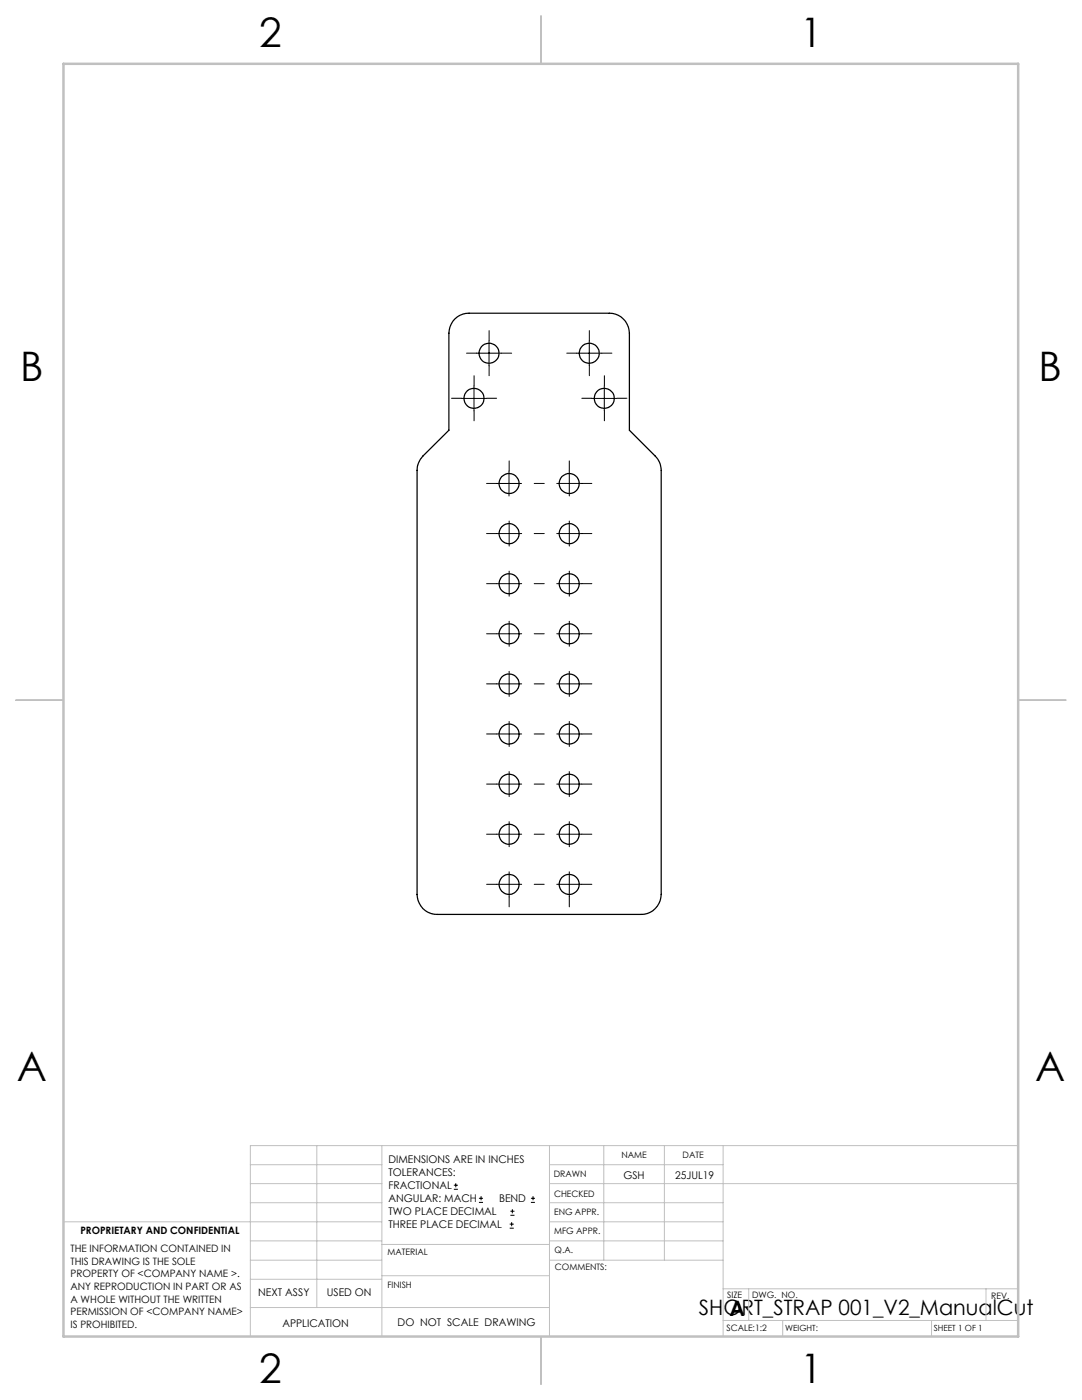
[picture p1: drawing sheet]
<svg xmlns="http://www.w3.org/2000/svg" width="216mm" height="279mm" viewBox="0 0 216 279" stroke-linecap="round" stroke-linejoin="round" font-family="sans-serif">
<g fill="none" stroke="#000" stroke-width=".2">
<path d="M92.1 79.5h5M94.6 77v5M95.1 70.5h5M97.6 68v5M115.1 70.5h5M117.6 68v5M118.1 79.5h5M120.6 77v5M99.1 96.5h5M101.6 94v5M90.6 237.3h.8M90.6 236.5h.8"/>
<path d="M90.9 236.1v.9M95.6 240h.8M95.6 239.1h.8M96 238.7v.8M105.9 240h.9M105.9 239.1h.9M106.4 238.7v.8M101.7 245.1h.8M101.7 244.3h.8M101.8 242.5h.9M101.8 241.7h.9M102.1 243.9v.8"/>
<path d="M102.2 241.3v.8"/>
</g>
<g fill="none" stroke="#000" stroke-width=".2" stroke-dasharray="15.2 1.3 1.3 1.3">
<path d="M92.1 79.5h-2M94.6 77v-2M95.1 70.5h-2M97.1 79.5h2M97.6 68v-2M97.6 73v2M100.1 70.5h2M115.1 70.5h-2M117.6 68v-2M117.6 73v2M118.1 79.5h-2M120.1 70.5h2"/>
<path d="M120.6 77v-2M123.1 79.5h2M94.6 82v2M99.1 96.5h-2M101.6 94v-2M106.6 96.5h2M113.6 96.5v-2.5M113.6 96.5h-2.5M113.6 96.5v2.5M113.6 96.5h2.5M113.6 94v-2M116.1 96.5h2"/>
<path d="M120.6 82v2M99.1 106.5h-2M99.1 116.5h-2M101.6 106.5v-2.5M101.6 106.5h-2.5M101.6 106.5v2.5M101.6 106.5h2.5M101.6 116.5v-2.5M101.6 116.5h-2.5M101.6 116.5v2.5M101.6 116.5h2.5M106.6 106.5h2"/>
<path d="M106.6 116.5h2M113.6 106.5v-2.5M113.6 106.5h-2.5M113.6 106.5v2.5M113.6 106.5h2.5M113.6 116.5v-2.5M113.6 116.5h-2.5M113.6 116.5v2.5M113.6 116.5h2.5M116.1 106.5h2M116.1 116.5h2M99.1 126.5h-2"/>
<path d="M99.1 136.5h-2M101.6 126.5v-2.5M101.6 126.5h-2.5M101.6 126.5v2.5M101.6 126.5h2.5M101.6 136.5v-2.5M101.6 136.5h-2.5M101.6 136.5v2.5M101.6 136.5h2.5M106.6 126.5h2M106.6 136.5h2M113.6 126.5v-2.5"/>
<path d="M113.6 126.5h-2.5M113.6 126.5v2.5M113.6 126.5h2.5M113.6 136.5v-2.5M113.6 136.5h-2.5M113.6 136.5v2.5M113.6 136.5h2.5M116.1 126.5h2M116.1 136.5h2M99.1 146.5h-2M99.1 156.5h-2M101.6 146.5v-2.5"/>
<path d="M101.6 146.5h-2.5M101.6 146.5v2.5M101.6 146.5h2.5M101.6 156.5v-2.5M101.6 156.5h-2.5M101.6 156.5v2.5M101.6 156.5h2.5M106.6 146.5h2M106.6 156.5h2M113.6 146.5v-2.5M113.6 146.5h-2.5M113.6 146.5v2.5"/>
<path d="M113.6 146.5h2.5M113.6 156.5v-2.5M113.6 156.5h-2.5M113.6 156.5v2.5M113.6 156.5h2.5M116.1 146.5h2M116.1 156.5h2M99.1 166.5h-2M99.1 176.5h-2M101.6 166.5v-2.5M101.6 166.5h-2.5M101.6 166.5v2.5"/>
<path d="M101.6 166.5h2.5M101.6 176.5v-2.5M101.6 176.5h-2.5M101.6 176.5v2.5M101.6 176.5h2.5M101.6 179v2M106.6 166.5h2M106.6 176.5h2M113.6 166.5v-2.5M113.6 166.5h-2.5M113.6 166.5v2.5M113.6 166.5h2.5"/>
<path d="M113.6 176.5v-2.5M113.6 176.5h-2.5M113.6 176.5v2.5M113.6 176.5h2.5M113.6 179v2M116.1 166.5h2M116.1 176.5h2"/>
</g>
<g fill="none" stroke="#c0c0c0" stroke-width=".2">
<path d="M50 232.4h26.2M50 236.2h26.2M63.2 228.6v32.3M76.2 228.6v38.1M109.6 228.6v38.1M109.6 232.4h34.7M109.6 236.2h93.6M120.5 228.6v22.9M132.6 228.6v22.9M144.3 228.6v38.1M203.2 228.6h-153.2v38.1M12.7 243.8h63.5"/>
<path d="M50 251.5h26.2M50 240h26.2M50 247.7h26.2M50 255.3h26.2M76.2 254.6h33.4M76.2 248.4h33.4M109.6 251.5h34.7M109.6 243.8h34.7M109.6 240h34.7M109.6 247.7h34.7M144.3 257.2h58.9M149.4 257.2v6.3"/>
<path d="M196.7 257.2v6.3M50 260.9h59.6M144.3 263.5h58.9M156.2 263.5v3.2M185.9 263.5v3.2"/>
</g>
<path d="M108 3.2v9.5M3.1 139.7h9.6M203.2 139.7h9.5M108 266.7v9.6" fill="none" stroke="#c0c0c0" stroke-width=".25"/>
<path d="M12.7 12.7h190.5v254h-190.5z" fill="none" stroke="#c0c0c0" stroke-width=".5"/>
<g fill="none" stroke="#000" stroke-width=".25">
<path d="M90.7 63.7a4 4 0 0 1 2.9-1.2h28a4 4 0 0 1 4 4v19.4l5.1 5.1a4.1 4.1 0 0 1 1.2 2.9v84.6a4 4 0 0 1-4 4h-40.7a4 4 0 0 1-4-4v-84.6a4.2 4.2 0 0 1 1.2-2.9l5.2-5.1v-19.4a4.2 4.2 0 0 1 1.1-2.8z"/>
<circle cx="94.6" cy="79.5" r="2"/>
<circle cx="97.6" cy="70.5" r="2"/>
<circle cx="117.6" cy="70.5" r="2"/>
<circle cx="120.6" cy="79.5" r="2"/>
<circle cx="101.6" cy="96.5" r="1.99"/>
<circle cx="113.6" cy="96.5" r="1.99"/>
<circle cx="101.6" cy="106.5" r="2"/>
<circle cx="101.6" cy="116.5" r="1.99"/>
<circle cx="113.6" cy="106.5" r="2"/>
<circle cx="113.6" cy="116.5" r="1.99"/>
<circle cx="101.6" cy="126.5" r="2"/>
<circle cx="101.6" cy="136.5" r="1.99"/>
<circle cx="113.6" cy="126.5" r="2"/>
<circle cx="113.6" cy="136.5" r="1.99"/>
<circle cx="101.6" cy="146.5" r="2"/>
<circle cx="101.6" cy="156.5" r="1.99"/>
<circle cx="113.6" cy="146.5" r="2"/>
<circle cx="113.6" cy="156.5" r="1.99"/>
<circle cx="101.6" cy="176.5" r="2"/>
<circle cx="101.6" cy="166.5" r="2"/>
<circle cx="113.6" cy="176.5" r="2"/>
<circle cx="113.6" cy="166.5" r="2"/>
</g>
<g font-size="8.1">
<text x="51.7" y="9.3">2</text>
<text x="159.7" y="9.3">1</text>
<text x="4" y="76">B</text>
<text x="207.2" y="76">B</text>
<text x="3.3" y="215.7">A</text>
<text x="206.5" y="215.7">A</text>
<text x="51.7" y="276">2</text>
<text x="159.7" y="276">1</text>
</g>
<g font-size="4.2">
<text x="139.5" y="262.4">SHORT_STRAP 001_V2_ManualCut</text>
<text x="145.6" y="262.7">A</text>
</g>
<g font-size="2.1">
<text x="77.5" y="232.2">DIMENSIONS ARE IN INCHES</text>
<text x="77.5" y="234.7">TOLERANCES:</text>
<text x="77.5" y="237.3">FRACTIONAL</text>
<text x="77.5" y="239.9">ANGULAR: MACH</text>
<text x="99.6" y="239.9">BEND</text>
<text x="124.4" y="235.2">GSH</text>
<text x="134.7" y="235.2">25JUL19</text>
<text x="77.5" y="242.5">TWO PLACE DECIMAL</text>
<text x="77.5" y="245.1">THREE PLACE DECIMAL</text>
<text x="51.5" y="258.7">NEXT ASSY</text>
<text x="65.2" y="258.6">USED ON</text>
<text x="56.3" y="264.8">APPLICATION</text>
<text x="79.3" y="264.6">DO NOT SCALE DRAWING</text>
</g>
<g font-size="2">
<text x="14.1" y="249.9">THE INFORMATION CONTAINED IN</text>
<text x="16" y="246.3">PROPRIETARY AND CONFIDENTIAL</text>
<text x="14.1" y="252.4">THIS DRAWING IS THE SOLE</text>
<text x="14.1" y="254.9">PROPERTY OF &lt;COMPANY NAME &gt;.</text>
<text x="14.1" y="257.4">ANY REPRODUCTION IN PART OR AS</text>
<text x="14.1" y="260">A WHOLE WITHOUT THE WRITTEN</text>
<text x="14.1" y="262.5">PERMISSION OF &lt;COMPANY NAME&gt;</text>
<text x="14.1" y="265">IS PROHIBITED.</text>
</g>
<g font-size="1.8">
<text x="124" y="231.1">NAME</text>
<text x="136.2" y="231.1">DATE</text>
<text x="110.5" y="234.8">DRAWN</text>
<text x="110.5" y="238.9">CHECKED</text>
<text x="110.6" y="242.5">ENG APPR.</text>
<text x="77.3" y="250.5">MATERIAL</text>
<text x="110.6" y="246.3">MFG APPR.</text>
<text x="110.7" y="250">Q.A.</text>
<text x="77.3" y="257">FINISH</text>
<text x="110.7" y="253.5">COMMENTS:</text>
<text x="145.1" y="259">SIZE</text>
<text x="150.1" y="259.1">DWG. NO.</text>
<text x="197.8" y="259.2">REV.</text>
<text x="145" y="265.7">SCALE:1:2</text>
</g>
<g font-size="1.7">
<text x="156.7" y="265.7">WEIGHT:</text>
<text x="186.3" y="265.7">SHEET 1 OF 1</text>
</g>
</svg>
